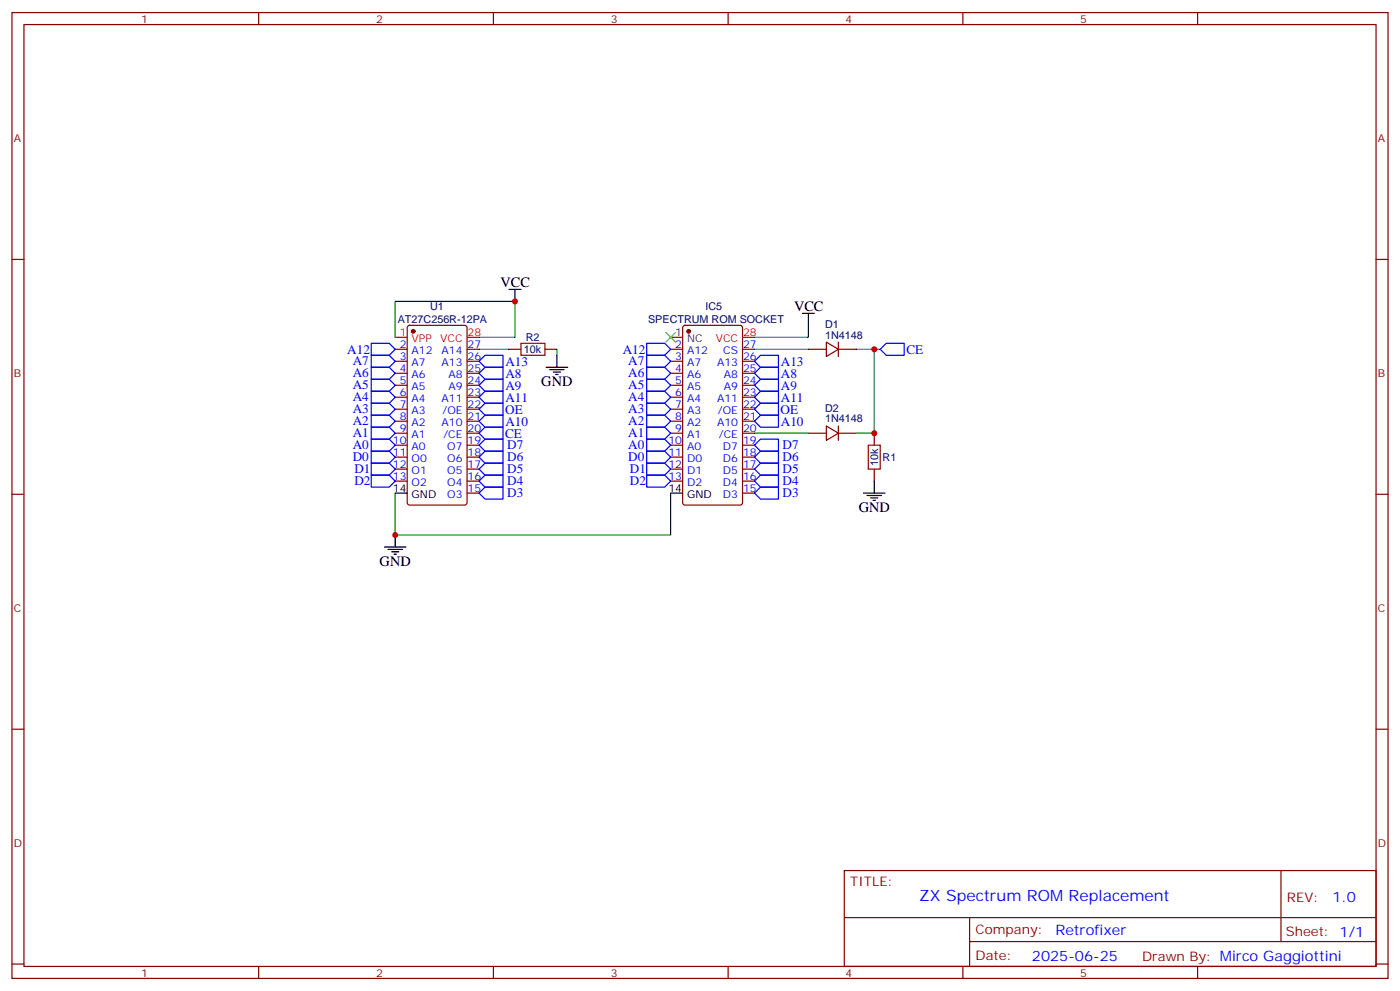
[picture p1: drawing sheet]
<svg xmlns="http://www.w3.org/2000/svg" width="412mm" height="292mm" viewBox="0 0 412 292" stroke-linecap="round" stroke-linejoin="round" font-family="sans-serif">
<g fill="none" stroke="#870000" stroke-width=".35">
<path d="M3.5 3.7h405.4v284.3h-405.4zM7.1 7.2h398.2v277.3h-398.2zM76.2 3.7v3.5M145.3 3.7v3.5M214.5 3.7v3.5M283.6 3.7v3.5M352.8 3.7v3.5M3.5 76.4h3.6M405.3 76.4h3.6M120.2 96l.4-.2h16.3l.6 .4 .1 51.8-.5 .6-16.5 .1-.6-.5-.1-51.7zM201.3 96l.5-.2h16.2l.7 .4v51.8l-.4 .6-16.5 .1-.7-.5v-51.7zM116.4 102.8h3.5"/>
<path d="M116.4 106.4h3.5M116.4 109.9h3.5M116.4 113.4h3.5M116.4 116.9h3.5M137.6 102.8h3.5M137.6 106.4h3.5M137.6 109.9h3.5M137.6 113.4h3.5M137.6 116.9h3.5M149.9 102.8h3.6M160.5 102.8h3.5M197.6 102.8h3.5"/>
<path d="M197.6 106.4h3.5M197.6 109.9h3.5M197.6 113.4h3.5M197.6 116.9h3.5M218.7 102.8h3.5M218.7 106.4h3.5M218.7 109.9h3.5M218.7 113.4h3.5M218.7 116.9h3.5M238.1 102.8h5.3M243.4 100.7l3.5 2.1-3.5 2.2zM246.9 102.8h5.3"/>
<path d="M246.9 100.7v4.3M116.4 120.5h3.5M116.4 124h3.5M116.4 127.5h3.5M116.4 131.1h3.5M116.4 134.6h3.5M116.4 138.1h3.5M137.6 120.5h3.5M137.6 124h3.5M137.6 127.5h3.5M137.6 131.1h3.5M137.6 134.6h3.5"/>
<path d="M137.6 138.1h3.5M197.6 120.5h3.5M197.6 124h3.5M197.6 127.5h3.5M197.6 131.1h3.5M197.6 134.6h3.5M197.6 138.1h3.5M218.7 120.5h3.5M218.7 124h3.5M218.7 127.5h3.5M218.7 131.1h3.5M218.7 134.6h3.5"/>
<path d="M218.7 138.1h3.5M238.1 127.5h5.3M243.4 125.4l3.5 2.1-3.5 2.1zM246.9 127.5h5.3M246.9 125.4v4.2M257.5 127.5v3.6M257.5 138.1v3.5M3.5 145.5h3.6M116.4 141.6h3.5M137.6 141.6h3.5M137.6 145.2h3.5M197.6 141.6h3.5"/>
<path d="M218.7 141.6h3.5M218.7 145.2h3.5M405.3 145.5h3.6M3.5 214.7h3.6M405.3 214.7h3.6M248.7 256.3h156.6v28.2h-156.6zM377.3 256.3v20.9M248.7 270.1h156.5M285.6 277.2h119.6M285.6 270.1v14.2M3.5 283.8h3.6M76.2 284.5v3.5"/>
<path d="M145.3 284.5v3.5M214.5 284.5v3.5M283.6 284.5v3.5M352.8 284.5v3.5M405.3 283.8h3.6"/>
</g>
<g fill="#870000" stroke="#870000" stroke-width=".35">
<circle cx="121.7" cy="97.5" r=".53"/>
<circle cx="202.8" cy="97.5" r=".53"/>
</g>
<path d="M116.4 99.3h3.5M137.6 99.3h3.5M218.7 99.3h3.5" fill="none" stroke="#f00" stroke-width=".35"/>
<g fill="none" stroke="#000" stroke-width=".35">
<path d="M149.9 85.2h3.6M151.7 85.2v3.5M236.4 92.3h3.5M238.1 92.3v3.5M160.9 108.1h6.3M161.9 108.8h4.3M163 109.5h2.1M163.7 110.2h.7M164 104.6v3.5M116.4 145.2h3.5M116.4 157.5v3.5M197.6 145.2h3.5"/>
<path d="M254.4 145.2h6.3M255.4 145.9h4.2M256.5 146.6h2.1M257.2 147.3h.7M257.5 141.6v3.6M113.2 161h6.4M114.3 161.7h4.2M115.4 162.5h2.1M116.1 163.2h.7"/>
</g>
<path d="M197.6 99.3h3.5" fill="none" stroke="#900" stroke-width=".35"/>
<path d="M116.4 99.3v-10.6h35.3v10.6h-10.6M238.1 95.8v3.5h-15.9M141.1 102.8h8.8M164 102.8v1.8M222.2 102.8h15.9M252.2 102.8h5.3v24.7h-5.3M257.5 102.8h1.8M222.2 127.5h15.9M116.4 145.2v12.3h81.2v-12.3" fill="none" stroke="#008700" stroke-width=".35"/>
<path d="M196.1 97.9l2.9 2.8M199 97.9l-2.9 2.8" fill="none" stroke="#3c3" stroke-width=".35"/>
<g fill="none" stroke="#00f" stroke-width=".35">
<path d="M109.4 118.7h5.3l1.7 1.8-1.7 1.7h-5.3zM109.4 115.2h5.3l1.7 1.7-1.7 1.8h-5.3zM109.4 111.7h5.3l1.7 1.7-1.7 1.8h-5.3zM109.4 108.1h5.3l1.7 1.8-1.7 1.8h-5.3zM109.4 104.6h5.3l1.7 1.8-1.7 1.7h-5.3zM109.4 101.1h5.3l1.7 1.7-1.7 1.8h-5.3zM141.1 109.9l1.8-1.8h5.3v3.6h-5.3zM141.1 113.4l1.8-1.7h5.3v3.5h-5.3zM141.1 116.9l1.8-1.7h5.3v3.5h-5.3zM141.1 106.4l1.8-1.8h5.3v3.5h-5.3zM190.5 101.1h5.3l1.8 1.7-1.8 1.8h-5.3zM190.5 104.6h5.3l1.8 1.8-1.8 1.7h-5.3z"/>
<path d="M190.5 108.1h5.3l1.8 1.8-1.8 1.8h-5.3zM190.5 111.7h5.3l1.8 1.7-1.8 1.8h-5.3zM190.5 115.2h5.3l1.8 1.7-1.8 1.8h-5.3zM190.5 118.7h5.3l1.8 1.8-1.8 1.7h-5.3zM222.2 106.4l1.8-1.8h5.3v3.5h-5.3zM222.2 116.9l1.8-1.7h5.3v3.5h-5.3zM222.2 113.4l1.8-1.7h5.3v3.5h-5.3zM222.2 109.9l1.8-1.8h5.3v3.6h-5.3zM259.3 102.8l1.8-1.7h5.2v3.5h-5.2zM109.4 129.3h5.3l1.7 1.8-1.7 1.7h-5.3zM109.4 125.8h5.3l1.7 1.7-1.7 1.8h-5.3zM109.4 122.2h5.3l1.7 1.8-1.7 1.8h-5.3z"/>
<path d="M109.4 132.8h5.3l1.7 1.8-1.7 1.7h-5.3zM109.4 136.3h5.3l1.7 1.8-1.7 1.8h-5.3zM109.4 139.9h5.3l1.7 1.7-1.7 1.8h-5.3zM141.1 124l1.8-1.8h5.3v3.6h-5.3zM141.1 138.1l1.8-1.8h5.3v3.6h-5.3zM141.1 134.6l1.8-1.8h5.3v3.5h-5.3zM141.1 131.1l1.8-1.8h5.3v3.5h-5.3zM141.1 120.5l1.8-1.8h5.3v3.5h-5.3zM141.1 127.5l1.8-1.7h5.3v3.5h-5.3zM190.5 139.9h5.3l1.8 1.7-1.8 1.8h-5.3zM190.5 136.3h5.3l1.8 1.8-1.8 1.8h-5.3zM190.5 132.8h5.3l1.8 1.8-1.8 1.7h-5.3z"/>
<path d="M190.5 122.2h5.3l1.8 1.8-1.8 1.8h-5.3zM190.5 125.8h5.3l1.8 1.7-1.8 1.8h-5.3zM190.5 129.3h5.3l1.8 1.8-1.8 1.7h-5.3zM222.2 131.1l1.8-1.8h5.3v3.5h-5.3zM222.2 134.6l1.8-1.8h5.3v3.5h-5.3zM222.2 138.1l1.8-1.8h5.3v3.6h-5.3zM222.2 124l1.8-1.8h5.3v3.6h-5.3zM222.2 120.5l1.8-1.8h5.3v3.5h-5.3zM141.1 145.2l1.8-1.8h5.3v3.5h-5.3zM141.1 141.6l1.8-1.7h5.3v3.5h-5.3zM222.2 141.6l1.8-1.7h5.3v3.5h-5.3zM222.2 145.2l1.8-1.8h5.3v3.5h-5.3z"/>
</g>
<path d="M153.5 101.1h7v3.5h-7zM255.8 131.1h3.5v7h-3.5z" fill="none" stroke="#a10000" stroke-width=".35"/>
<g fill="#c00">
<circle cx="116.4" cy="157.5" r=".88"/>
<circle cx="151.7" cy="88.7" r=".88"/>
<circle cx="257.5" cy="127.5" r=".88"/>
<circle cx="257.5" cy="102.8" r=".88"/>
</g>
<text font-size="4.6" fill="#00f" x="270.8" y="265.3">ZX Spectrum ROM Replacement</text>
<g font-size="4.2">
<text x="147.5" y="84.5">VCC</text>
<text x="233.9" y="91.5">VCC</text>
<text x="159.5" y="113.8">GND</text>
<text x="252.9" y="150.8">GND</text>
<text x="111.8" y="166.7">GND</text>
</g>
<g font-size="4.2" fill="#00f">
<text x="392.5" y="265.6">1.0</text>
<text x="310.9" y="275.1">Retrofixer</text>
<text x="304" y="282.9">2025-06-25</text>
</g>
<g font-size="3.9" fill="#00f">
<text x="102.3" y="104.1">A12</text>
<text x="103.9" y="107.5">A7</text>
<text x="148.9" y="107.7">A13</text>
<text x="183.4" y="104.1">A12</text>
<text x="185.1" y="107.5">A7</text>
<text x="230" y="107.7">A13</text>
<text x="267" y="104.2">CE</text>
<text x="103.9" y="111.1">A6</text>
<text x="148.9" y="111.2">A8</text>
<text x="185.1" y="111.1">A6</text>
<text x="230" y="111.2">A8</text>
<text x="103.9" y="118.1">A4</text>
<text x="103.9" y="114.6">A5</text>
<text x="148.9" y="114.8">A9</text>
<text x="148.9" y="118.3">A11</text>
<text x="185.1" y="114.6">A5</text>
<text x="185.1" y="118.1">A4</text>
<text x="230" y="118.3">A11</text>
<text x="230" y="114.8">A9</text>
<text x="103.9" y="125.2">A2</text>
<text x="103.9" y="121.6">A3</text>
<text x="148.8" y="121.8">OE</text>
<text x="148.9" y="125.3">A10</text>
<text x="185.1" y="121.6">A3</text>
<text x="185.1" y="125.2">A2</text>
<text x="230" y="121.8">OE</text>
<text x="230" y="125.3">A10</text>
<text x="103.9" y="128.7">A1</text>
<text x="148.8" y="128.9">CE</text>
<text x="185.1" y="128.7">A1</text>
<text x="103.9" y="132.3">A0</text>
<text x="103.9" y="135.9">D0</text>
<text x="149.4" y="135.8">D6</text>
<text x="149.4" y="132.3">D7</text>
<text x="185.1" y="135.9">D0</text>
<text x="185.1" y="132.3">A0</text>
<text x="230.5" y="132.3">D7</text>
<text x="230.5" y="135.8">D6</text>
<text x="104.4" y="139.3">D1</text>
<text x="104.4" y="142.9">D2</text>
<text x="149.4" y="142.9">D4</text>
<text x="149.4" y="139.3">D5</text>
<text x="185.6" y="142.9">D2</text>
<text x="185.6" y="139.3">D1</text>
<text x="230.5" y="139.3">D5</text>
<text x="230.5" y="142.9">D4</text>
<text x="149.4" y="146.4">D3</text>
<text x="230.5" y="146.4">D3</text>
</g>
<g font-size="3.9" fill="#800">
<text x="250.5" y="260.9">TITLE:</text>
<text x="379.1" y="265.6">REV:</text>
<text x="287.4" y="275.1">Company:</text>
<text x="378.7" y="275.7">Sheet: 1/1</text>
<text x="287.4" y="282.8">Date:</text>
<text x="336.4" y="282.8">Drawn By: Mirco Gaggiottini</text>
</g>
<g font-size="3.2" fill="#800">
<text x="41.6" y="6.7">1</text>
<text x="110.8" y="6.7">2</text>
<text x="179.9" y="6.7">3</text>
<text x="249.1" y="6.7">4</text>
<text x="318.2" y="6.7">5</text>
<text x="4.1" y="41.8">A</text>
<text x="405.9" y="41.8">A</text>
<text x="4.1" y="110.9">B</text>
<text x="405.9" y="110.9">B</text>
<text x="4.1" y="180.1">C</text>
<text x="405.9" y="180.1">C</text>
<text x="4.1" y="249.2">D</text>
<text x="405.9" y="249.2">D</text>
<text x="41.6" y="287.5">1</text>
<text x="110.8" y="287.5">2</text>
<text x="179.9" y="287.5">3</text>
<text x="249.1" y="287.5">4</text>
<text x="318.2" y="287.5">5</text>
</g>
<g font-size="3.2" fill="#000080">
<text x="117.2" y="95.2">AT27C256R-12PA</text>
<text x="126.7" y="91.3">U1</text>
<text x="190.9" y="95.1">SPECTRUM ROM SOCKET</text>
<text x="207.8" y="91.4">IC5</text>
<text x="154.9" y="100.5">R2</text>
<text x="243.1" y="99.7">1N4148</text>
<text x="243.1" y="96.5">D1</text>
<text x="154.3" y="104">10k</text>
<text x="243.1" y="124.4">1N4148</text>
<text x="243.1" y="121.2">D2</text>
<text x="258.7" y="137.3" transform="rotate(-90 258.7 137.3)">10k</text>
<text x="260" y="135.8">R1</text>
</g>
<g font-size="3.2" fill="#f00">
<text x="117.8" y="99">1</text>
<text x="121.2" y="100.7">VPP</text>
<text x="129.7" y="100.7">VCC</text>
<text x="137.8" y="99">28</text>
<text x="210.8" y="100.7">VCC</text>
<text x="218.9" y="99">28</text>
</g>
<g font-size="3.2" fill="#333">
<text x="198.9" y="99">1</text>
<text x="202.4" y="100.7">NC</text>
</g>
<g font-size="3.2" fill="#00f">
<text x="117.8" y="102.5">2</text>
<text x="117.8" y="106">3</text>
<text x="121.2" y="104.2">A12</text>
<text x="121.2" y="107.8">A7</text>
<text x="130.1" y="107.8">A13</text>
<text x="130.1" y="104.2">A14</text>
<text x="137.8" y="106">26</text>
<text x="137.8" y="102.5">27</text>
<text x="198.9" y="102.5">2</text>
<text x="198.9" y="106">3</text>
<text x="202.4" y="104.2">A12</text>
<text x="202.4" y="107.8">A7</text>
<text x="211.2" y="107.8">A13</text>
<text x="213" y="104.2">CS</text>
<text x="218.9" y="106">26</text>
<text x="218.9" y="102.5">27</text>
<text x="117.8" y="109.5">4</text>
<text x="117.8" y="113.1">5</text>
<text x="121.2" y="111.3">A6</text>
<text x="132.1" y="111.3">A8</text>
<text x="137.8" y="113.1">24</text>
<text x="137.8" y="109.5">25</text>
<text x="198.9" y="109.5">4</text>
<text x="198.9" y="113.1">5</text>
<text x="202.4" y="111.3">A6</text>
<text x="213.2" y="111.3">A8</text>
<text x="218.9" y="113.1">24</text>
<text x="218.9" y="109.5">25</text>
<text x="117.8" y="116.6">6</text>
<text x="121.2" y="114.8">A5</text>
<text x="121.2" y="118.4">A4</text>
<text x="130.1" y="118.4">A11</text>
<text x="132.1" y="114.8">A9</text>
<text x="137.8" y="116.6">23</text>
<text x="198.9" y="116.6">6</text>
<text x="202.4" y="114.8">A5</text>
<text x="202.4" y="118.4">A4</text>
<text x="211.2" y="118.4">A11</text>
<text x="213.2" y="114.8">A9</text>
<text x="218.9" y="116.6">23</text>
<text x="117.8" y="120.1">7</text>
<text x="117.8" y="123.6">8</text>
<text x="121.2" y="121.9">A3</text>
<text x="121.2" y="125.4">A2</text>
<text x="130.1" y="125.4">A10</text>
<text x="130.3" y="121.9">/OE</text>
<text x="137.8" y="123.6">21</text>
<text x="137.8" y="120.1">22</text>
<text x="198.9" y="120.1">7</text>
<text x="198.9" y="123.6">8</text>
<text x="202.4" y="121.9">A3</text>
<text x="202.4" y="125.4">A2</text>
<text x="211.2" y="125.4">A10</text>
<text x="211.5" y="121.9">/OE</text>
<text x="218.9" y="123.6">21</text>
<text x="218.9" y="120.1">22</text>
<text x="115.7" y="130.7">10</text>
<text x="117.8" y="127.2">9</text>
<text x="121.2" y="128.9">A1</text>
<text x="130.6" y="128.9">/CE</text>
<text x="137.8" y="130.7">19</text>
<text x="137.8" y="127.2">20</text>
<text x="196.9" y="130.7">10</text>
<text x="198.9" y="127.2">9</text>
<text x="202.4" y="128.9">A1</text>
<text x="211.8" y="128.9">/CE</text>
<text x="218.9" y="130.7">19</text>
<text x="218.9" y="127.2">20</text>
<text x="115.7" y="134.2">11</text>
<text x="115.7" y="137.8">12</text>
<text x="121.2" y="132.5">A0</text>
<text x="121.2" y="136">O0</text>
<text x="131.8" y="136">O6</text>
<text x="131.8" y="132.5">O7</text>
<text x="137.8" y="137.8">17</text>
<text x="137.8" y="134.2">18</text>
<text x="196.9" y="134.2">11</text>
<text x="196.9" y="137.8">12</text>
<text x="202.4" y="132.5">A0</text>
<text x="202.4" y="136">D0</text>
<text x="213" y="136">D6</text>
<text x="213" y="132.5">D7</text>
<text x="218.9" y="137.8">17</text>
<text x="218.9" y="134.2">18</text>
<text x="115.7" y="141.3">13</text>
<text x="121.2" y="139.5">O1</text>
<text x="121.2" y="143.1">O2</text>
<text x="131.8" y="143.1">O4</text>
<text x="131.8" y="139.5">O5</text>
<text x="137.8" y="141.3">16</text>
<text x="196.9" y="141.3">13</text>
<text x="202.4" y="139.5">D1</text>
<text x="202.4" y="143.1">D2</text>
<text x="213" y="143.1">D4</text>
<text x="213" y="139.5">D5</text>
<text x="218.9" y="141.3">16</text>
<text x="131.8" y="146.6">O3</text>
<text x="137.8" y="144.8">15</text>
<text x="213" y="146.6">D3</text>
<text x="218.9" y="144.8">15</text>
</g>
<g font-size="3.2">
<text x="115.7" y="144.8">14</text>
<text x="121.2" y="146.6">GND</text>
<text x="196.9" y="144.8">14</text>
<text x="202.4" y="146.6">GND</text>
</g>
</svg>
